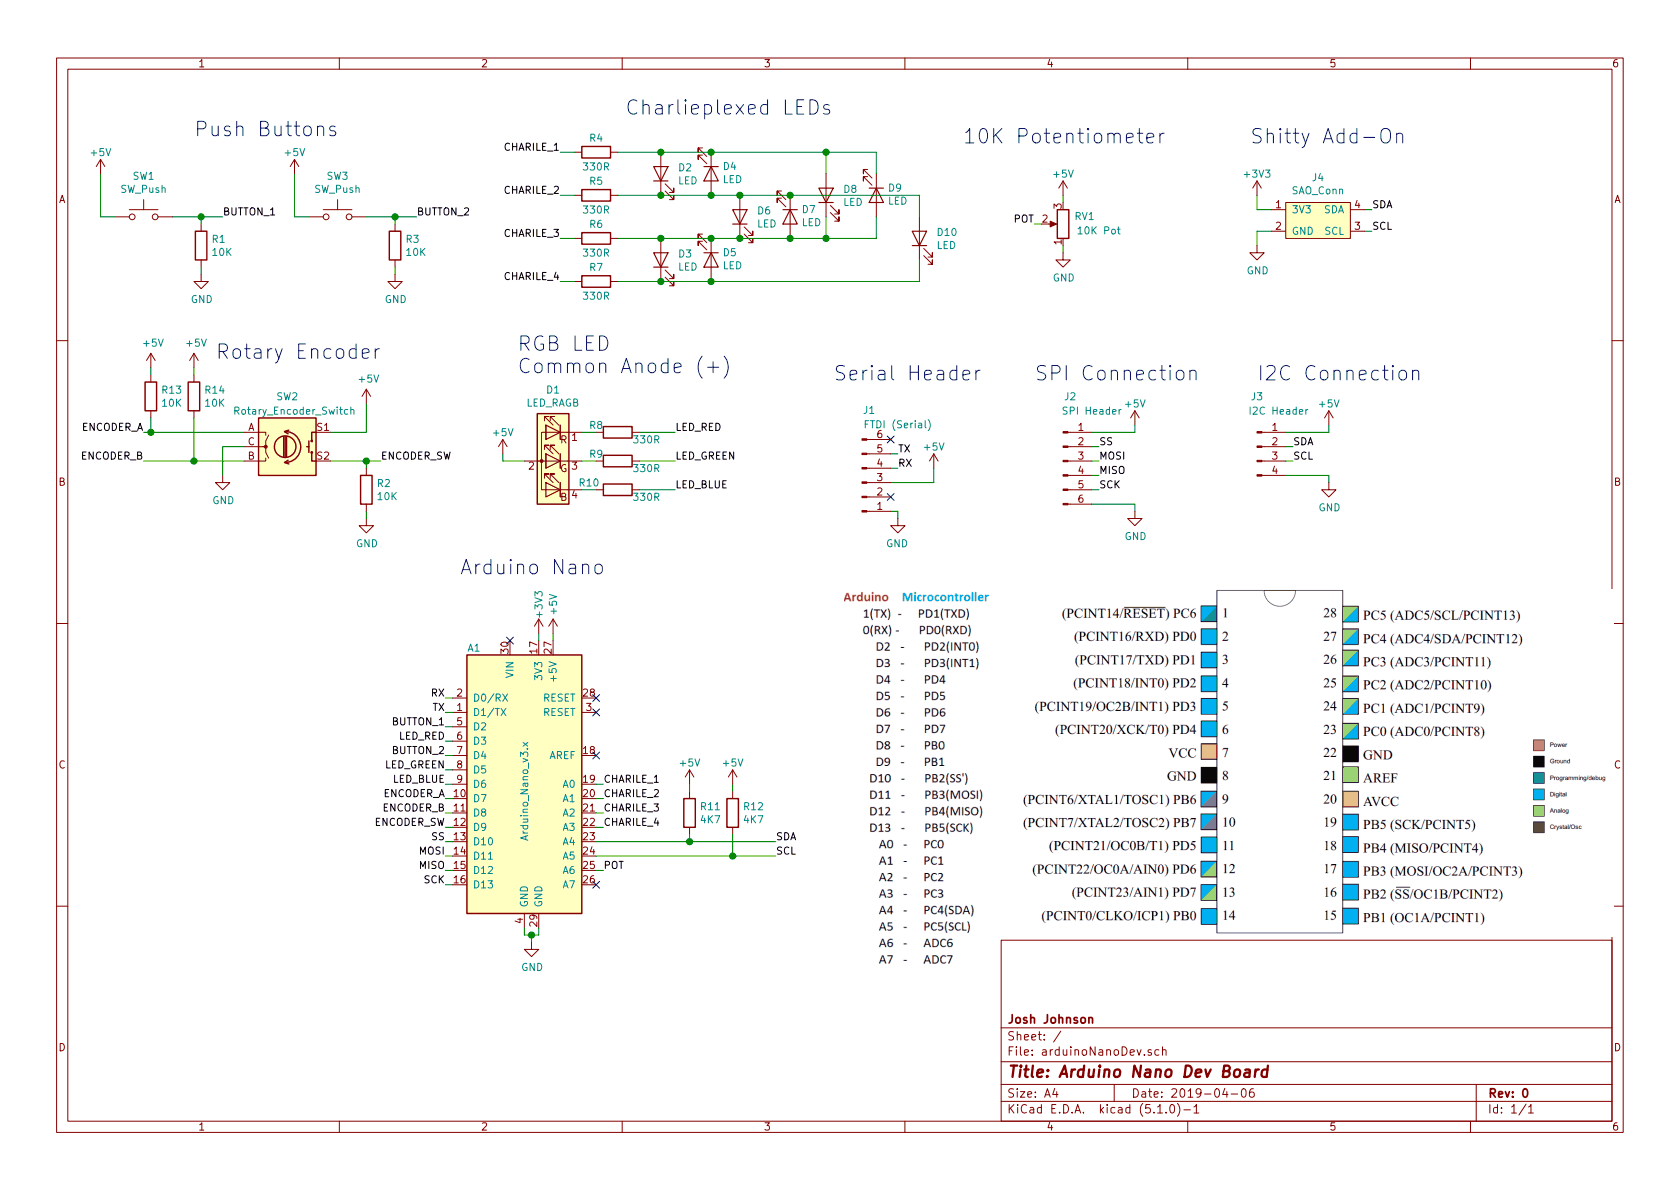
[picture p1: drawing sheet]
EESchema Schematic File Version 4
LIBS:arduinoNanoDev-cache
EELAYER 29 0
EELAYER END
$Descr A4 11693 8268
encoding utf-8
Sheet 1 1
Title "Arduino Nano Dev Board"
Date "2019-04-06"
Rev "0"
Comp "Josh Johnson"
Comment1 ""
Comment2 ""
Comment3 ""
Comment4 ""
$EndDescr
$Comp
L MCU_Module:Arduino_Nano_v3.x A1
U 1 1
P 3650 5450
F 0 "A1" H 3300 6400 50  0000 C CNN
F 1 "Arduino_Nano_v3.x" V 3650 5400 50  0000 C CNN
F 2 "Module:Arduino_Nano" H 3800 4500 50  0001 L CNN
F 3 "http://www.mouser.com/pdfdocs/Gravitech_Arduino_Nano3_0.pdf" H 3650 4450 50  0001 C CNN
	1    3650 5450
	1    0    0    -1  
$EndComp
$Comp
L Device:R_POT RV1
U 1 1
P 7400 1550
F 0 "RV1" H 7250 1500 50  0000 C CNN
F 1 "10K Pot" H 7150 1600 50  0000 C CNN
F 2 "uC101:PotentiometerAliExpress" H 7400 1550 50  0001 C CNN
F 3 "~" H 7400 1550 50  0001 C CNN
	1    7400 1550
	-1   0    0    1   
$EndComp
$Comp
L Switch:SW_Push SW3
U 1 1
P 2350 1500
F 0 "SW3" H 2350 1785 50  0000 C CNN
F 1 "SW_Push" H 2350 1694 50  0000 C CNN
F 2 "Button_Switch_THT:SW_PUSH_6mm_H4.3mm" H 2350 1700 50  0001 C CNN
F 3 "~" H 2350 1700 50  0001 C CNN
	1    2350 1500
	1    0    0    -1  
$EndComp
$Comp
L Switch:SW_Push SW1
U 1 1
P 1000 1500
F 0 "SW1" H 1000 1785 50  0000 C CNN
F 1 "SW_Push" H 1000 1694 50  0000 C CNN
F 2 "Button_Switch_THT:SW_PUSH_6mm_H4.3mm" H 1000 1700 50  0001 C CNN
F 3 "~" H 1000 1700 50  0001 C CNN
	1    1000 1500
	1    0    0    -1  
$EndComp
Wire Wire Line
	3650 6450 3650 6500
Wire Wire Line
	3650 6500 3700 6500
Wire Wire Line
	3750 6500 3750 6450
Wire Wire Line
	3700 6500 3700 6550
Connection ~ 3700 6500
Wire Wire Line
	3700 6500 3750 6500
$Comp
L power:GND #PWR010
U 1 1
P 3700 6550
F 0 "#PWR010" H 3700 6300 50  0001 C CNN
F 1 "GND" H 3705 6377 50  0000 C CNN
F 2 "" H 3700 6550 50  0001 C CNN
F 3 "" H 3700 6550 50  0001 C CNN
	1    3700 6550
	1    0    0    -1  
$EndComp
Text Label 3100 4950 2    50   ~ 0
TX
Text Label 3100 4850 2    50   ~ 0
RX
Wire Wire Line
	3100 4850 3150 4850
Wire Wire Line
	3100 4950 3150 4950
Text Label 5400 5850 0    50   ~ 0
SDA
Text Label 5400 5950 0    50   ~ 0
SCL
Wire Wire Line
	3150 5850 3100 5850
Wire Wire Line
	3150 6050 3100 6050
Wire Wire Line
	3150 6150 3100 6150
Text Label 3100 6150 2    50   ~ 0
SCK
Text Label 3100 6050 2    50   ~ 0
MISO
Text Label 3100 5850 2    50   ~ 0
SS
$Comp
L Device:LED_RAGB D1
U 1 1
P 3850 3200
F 0 "D1" H 3850 3697 50  0000 C CNN
F 1 "LED_RAGB" H 3850 3606 50  0000 C CNN
F 2 "LED_THT:LED_D5.0mm-4_RGB" H 3850 3150 50  0001 C CNN
F 3 "~" H 3850 3150 50  0001 C CNN
	1    3850 3200
	-1   0    0    -1  
$EndComp
$Comp
L Device:LED D2
U 1 1
P 4600 1200
F 0 "D2" V 4639 1083 50  0000 R CNN
F 1 "LED" V 4548 1083 50  0000 R CNN
F 2 "LED_THT:LED_D5.0mm" H 4600 1200 50  0001 C CNN
F 3 "~" H 4600 1200 50  0001 C CNN
	1    4600 1200
	0    -1   -1   0   
$EndComp
$Comp
L Device:LED D4
U 1 1
P 4950 1200
F 0 "D4" V 4897 1278 50  0000 L CNN
F 1 "LED" V 4988 1278 50  0000 L CNN
F 2 "LED_THT:LED_D5.0mm" H 4950 1200 50  0001 C CNN
F 3 "~" H 4950 1200 50  0001 C CNN
	1    4950 1200
	0    1    1    0   
$EndComp
Wire Wire Line
	3850 4450 3850 4400
Wire Wire Line
	3750 4450 3750 4400
$Comp
L power:+5V #PWR012
U 1 1
P 3850 4400
F 0 "#PWR012" H 3850 4250 50  0001 C CNN
F 1 "+5V" V 3850 4600 50  0000 C CNN
F 2 "" H 3850 4400 50  0001 C CNN
F 3 "" H 3850 4400 50  0001 C CNN
	1    3850 4400
	1    0    0    -1  
$EndComp
$Comp
L power:+5V #PWR015
U 1 1
P 7400 1350
F 0 "#PWR015" H 7400 1200 50  0001 C CNN
F 1 "+5V" H 7400 1500 50  0000 C CNN
F 2 "" H 7400 1350 50  0001 C CNN
F 3 "" H 7400 1350 50  0001 C CNN
	1    7400 1350
	1    0    0    -1  
$EndComp
Wire Wire Line
	7400 1350 7400 1400
Wire Wire Line
	7400 1700 7400 1750
$Comp
L power:GND #PWR016
U 1 1
P 7400 1750
F 0 "#PWR016" H 7400 1500 50  0001 C CNN
F 1 "GND" H 7405 1577 50  0000 C CNN
F 2 "" H 7400 1750 50  0001 C CNN
F 3 "" H 7400 1750 50  0001 C CNN
	1    7400 1750
	1    0    0    -1  
$EndComp
Text Label 3100 5950 2    50   ~ 0
MOSI
Text Label 3100 5350 2    50   ~ 0
LED_GREEN
Text Label 3100 5450 2    50   ~ 0
LED_BLUE
Wire Wire Line
	3100 5350 3150 5350
Wire Wire Line
	3100 5450 3150 5450
Text Label 4700 3000 0    50   ~ 0
LED_RED
Text Label 4700 3200 0    50   ~ 0
LED_GREEN
Text Label 4700 3400 0    50   ~ 0
LED_BLUE
$Comp
L Device:R R8
U 1 1
P 4300 3000
F 0 "R8" V 4250 2850 50  0000 C CNN
F 1 "330R" V 4350 3200 50  0000 C CNN
F 2 "Resistor_SMD:R_0805_2012Metric_Pad1.15x1.40mm_HandSolder" V 4230 3000 50  0001 C CNN
F 3 "~" H 4300 3000 50  0001 C CNN
	1    4300 3000
	0    1    1    0   
$EndComp
Wire Wire Line
	4450 3400 4700 3400
Wire Wire Line
	4450 3200 4700 3200
Wire Wire Line
	4450 3000 4700 3000
Wire Wire Line
	4050 3000 4150 3000
Wire Wire Line
	4050 3200 4150 3200
Wire Wire Line
	4050 3400 4150 3400
Wire Wire Line
	3650 3200 3500 3200
Wire Wire Line
	3500 3200 3500 3150
$Comp
L power:+5V #PWR08
U 1 1
P 3500 3150
F 0 "#PWR08" H 3500 3000 50  0001 C CNN
F 1 "+5V" H 3500 3300 50  0000 C CNN
F 2 "" H 3500 3150 50  0001 C CNN
F 3 "" H 3500 3150 50  0001 C CNN
	1    3500 3150
	1    0    0    -1  
$EndComp
$Comp
L Device:R R9
U 1 1
P 4300 3200
F 0 "R9" V 4250 3050 50  0000 C CNN
F 1 "330R" V 4350 3400 50  0000 C CNN
F 2 "Resistor_SMD:R_0805_2012Metric_Pad1.15x1.40mm_HandSolder" V 4230 3200 50  0001 C CNN
F 3 "~" H 4300 3200 50  0001 C CNN
	1    4300 3200
	0    1    1    0   
$EndComp
$Comp
L Device:R R10
U 1 1
P 4300 3400
F 0 "R10" V 4250 3200 50  0000 C CNN
F 1 "330R" V 4350 3600 50  0000 C CNN
F 2 "Resistor_SMD:R_0805_2012Metric_Pad1.15x1.40mm_HandSolder" V 4230 3400 50  0001 C CNN
F 3 "~" H 4300 3400 50  0001 C CNN
	1    4300 3400
	0    1    1    0   
$EndComp
Wire Wire Line
	4150 5550 4200 5550
Wire Wire Line
	4150 5650 4200 5650
Wire Wire Line
	4150 5750 4200 5750
Text Label 4200 5450 0    50   ~ 0
CHARILE_1
Text Label 4200 5550 0    50   ~ 0
CHARILE_2
Text Label 4200 5650 0    50   ~ 0
CHARILE_3
Text Label 4200 5750 0    50   ~ 0
CHARILE_4
$Comp
L Device:LED D6
U 1 1
P 5150 1500
F 0 "D6" V 5189 1383 50  0000 R CNN
F 1 "LED" V 5098 1383 50  0000 R CNN
F 2 "LED_THT:LED_D5.0mm" H 5150 1500 50  0001 C CNN
F 3 "~" H 5150 1500 50  0001 C CNN
	1    5150 1500
	0    -1   -1   0   
$EndComp
$Comp
L Device:LED D7
U 1 1
P 5500 1500
F 0 "D7" V 5447 1578 50  0000 L CNN
F 1 "LED" V 5538 1578 50  0000 L CNN
F 2 "LED_THT:LED_D5.0mm" H 5500 1500 50  0001 C CNN
F 3 "~" H 5500 1500 50  0001 C CNN
	1    5500 1500
	0    1    1    0   
$EndComp
$Comp
L Device:LED D3
U 1 1
P 4600 1800
F 0 "D3" V 4639 1683 50  0000 R CNN
F 1 "LED" V 4548 1683 50  0000 R CNN
F 2 "LED_THT:LED_D5.0mm" H 4600 1800 50  0001 C CNN
F 3 "~" H 4600 1800 50  0001 C CNN
	1    4600 1800
	0    -1   -1   0   
$EndComp
$Comp
L Device:LED D5
U 1 1
P 4950 1800
F 0 "D5" V 4897 1878 50  0000 L CNN
F 1 "LED" V 4988 1878 50  0000 L CNN
F 2 "LED_THT:LED_D5.0mm" H 4950 1800 50  0001 C CNN
F 3 "~" H 4950 1800 50  0001 C CNN
	1    4950 1800
	0    1    1    0   
$EndComp
Wire Wire Line
	4300 1050 4600 1050
Connection ~ 4600 1050
Wire Wire Line
	4600 1050 4950 1050
Connection ~ 4950 1050
Wire Wire Line
	4950 1050 5750 1050
Wire Wire Line
	4300 1350 4600 1350
Connection ~ 4600 1350
Wire Wire Line
	4600 1350 4950 1350
Connection ~ 4950 1350
Wire Wire Line
	4950 1350 5150 1350
Connection ~ 5150 1350
Wire Wire Line
	5150 1350 5500 1350
Connection ~ 5150 1650
Wire Wire Line
	5150 1650 4950 1650
Connection ~ 5500 1650
Wire Wire Line
	5500 1650 5150 1650
Connection ~ 4600 1650
Wire Wire Line
	4600 1650 4300 1650
Connection ~ 4600 1950
Wire Wire Line
	4600 1950 4300 1950
Connection ~ 4950 1650
Wire Wire Line
	4950 1650 4600 1650
Wire Wire Line
	4950 1950 4600 1950
Wire Wire Line
	5500 1650 5750 1650
$Comp
L Device:LED D8
U 1 1
P 5750 1350
F 0 "D8" V 5789 1233 50  0000 R CNN
F 1 "LED" V 5698 1233 50  0000 R CNN
F 2 "LED_THT:LED_D5.0mm" H 5750 1350 50  0001 C CNN
F 3 "~" H 5750 1350 50  0001 C CNN
	1    5750 1350
	0    -1   -1   0   
$EndComp
$Comp
L Device:LED D9
U 1 1
P 6100 1350
F 0 "D9" V 6047 1428 50  0000 L CNN
F 1 "LED" V 6138 1428 50  0000 L CNN
F 2 "LED_THT:LED_D5.0mm" H 6100 1350 50  0001 C CNN
F 3 "~" H 6100 1350 50  0001 C CNN
	1    6100 1350
	0    1    1    0   
$EndComp
Wire Wire Line
	5750 1200 5750 1050
Connection ~ 5750 1050
Wire Wire Line
	5750 1050 6100 1050
Wire Wire Line
	6100 1200 6100 1050
Wire Wire Line
	6100 1500 6100 1650
Wire Wire Line
	5750 1500 5750 1650
Connection ~ 5750 1650
Wire Wire Line
	5750 1650 6100 1650
$Comp
L Device:LED D10
U 1 1
P 6400 1650
F 0 "D10" V 6439 1533 50  0000 R CNN
F 1 "LED" V 6348 1533 50  0000 R CNN
F 2 "LED_THT:LED_D5.0mm" H 6400 1650 50  0001 C CNN
F 3 "~" H 6400 1650 50  0001 C CNN
	1    6400 1650
	0    -1   -1   0   
$EndComp
Wire Wire Line
	6400 1500 6400 1350
Wire Wire Line
	6400 1800 6400 1950
Wire Wire Line
	5500 1350 6400 1350
Connection ~ 5500 1350
Wire Wire Line
	4950 1950 6400 1950
Connection ~ 4950 1950
$Comp
L Device:R R4
U 1 1
P 4150 1050
F 0 "R4" V 4050 1050 50  0000 C CNN
F 1 "330R" V 4250 1050 50  0000 C CNN
F 2 "Resistor_SMD:R_0805_2012Metric_Pad1.15x1.40mm_HandSolder" V 4080 1050 50  0001 C CNN
F 3 "~" H 4150 1050 50  0001 C CNN
	1    4150 1050
	0    1    1    0   
$EndComp
$Comp
L Device:R R5
U 1 1
P 4150 1350
F 0 "R5" V 4050 1350 50  0000 C CNN
F 1 "330R" V 4250 1350 50  0000 C CNN
F 2 "Resistor_SMD:R_0805_2012Metric_Pad1.15x1.40mm_HandSolder" V 4080 1350 50  0001 C CNN
F 3 "~" H 4150 1350 50  0001 C CNN
	1    4150 1350
	0    1    1    0   
$EndComp
$Comp
L Device:R R6
U 1 1
P 4150 1650
F 0 "R6" V 4050 1650 50  0000 C CNN
F 1 "330R" V 4250 1650 50  0000 C CNN
F 2 "Resistor_SMD:R_0805_2012Metric_Pad1.15x1.40mm_HandSolder" V 4080 1650 50  0001 C CNN
F 3 "~" H 4150 1650 50  0001 C CNN
	1    4150 1650
	0    1    1    0   
$EndComp
$Comp
L Device:R R7
U 1 1
P 4150 1950
F 0 "R7" V 4050 1950 50  0000 C CNN
F 1 "330R" V 4250 1950 50  0000 C CNN
F 2 "Resistor_SMD:R_0805_2012Metric_Pad1.15x1.40mm_HandSolder" V 4080 1950 50  0001 C CNN
F 3 "~" H 4150 1950 50  0001 C CNN
	1    4150 1950
	0    1    1    0   
$EndComp
Text Label 3900 1950 2    50   ~ 0
CHARILE_4
Text Label 3900 1650 2    50   ~ 0
CHARILE_3
Text Label 3900 1350 2    50   ~ 0
CHARILE_2
Text Label 3900 1050 2    50   ~ 0
CHARILE_1
Wire Wire Line
	3900 1050 4000 1050
Wire Wire Line
	3900 1350 4000 1350
Wire Wire Line
	3900 1650 4000 1650
Wire Wire Line
	3900 1950 4000 1950
Wire Wire Line
	3100 5950 3150 5950
Wire Wire Line
	3150 5050 3100 5050
Text Label 3100 5050 2    50   ~ 0
BUTTON_1
Text Label 3100 5250 2    50   ~ 0
BUTTON_2
Wire Wire Line
	4150 5450 4200 5450
Wire Wire Line
	3100 5250 3150 5250
Wire Wire Line
	3150 5150 3100 5150
Text Label 3100 5150 2    50   ~ 0
LED_RED
Text Label 3100 5550 2    50   ~ 0
ENCODER_A
Text Label 3100 5650 2    50   ~ 0
ENCODER_B
Text Label 3100 5750 2    50   ~ 0
ENCODER_SW
Wire Wire Line
	3100 5750 3150 5750
Wire Wire Line
	3100 5650 3150 5650
Wire Wire Line
	3100 5550 3150 5550
NoConn ~ 4150 5250
NoConn ~ 4150 4950
NoConn ~ 4150 4850
NoConn ~ 4150 6150
Wire Wire Line
	4150 6050 4200 6050
Text Label 4200 6050 0    50   ~ 0
POT
Wire Wire Line
	7250 1550 7200 1550
Text Label 7200 1550 2    50   ~ 0
POT
$Comp
L power:+3V3 #PWR011
U 1 1
P 3750 4400
F 0 "#PWR011" H 3750 4250 50  0001 C CNN
F 1 "+3V3" V 3750 4600 50  0000 C CNN
F 2 "" H 3750 4400 50  0001 C CNN
F 3 "" H 3750 4400 50  0001 C CNN
	1    3750 4400
	1    0    0    -1  
$EndComp
Wire Wire Line
	2150 1500 2050 1500
Wire Wire Line
	700  1500 800  1500
Wire Wire Line
	700  1500 700  1200
$Comp
L power:+5V #PWR01
U 1 1
P 700 1200
F 0 "#PWR01" H 700 1050 50  0001 C CNN
F 1 "+5V" H 700 1350 50  0000 C CNN
F 2 "" H 700 1200 50  0001 C CNN
F 3 "" H 700 1200 50  0001 C CNN
	1    700  1200
	1    0    0    -1  
$EndComp
Wire Wire Line
	1200 1500 1400 1500
Wire Wire Line
	2550 1500 2750 1500
$Comp
L Device:R R1
U 1 1
P 1400 1700
F 0 "R1" H 1470 1746 50  0000 L CNN
F 1 "10K" H 1470 1655 50  0000 L CNN
F 2 "Resistor_SMD:R_0805_2012Metric_Pad1.15x1.40mm_HandSolder" V 1330 1700 50  0001 C CNN
F 3 "~" H 1400 1700 50  0001 C CNN
	1    1400 1700
	1    0    0    -1  
$EndComp
Wire Wire Line
	1400 1850 1400 1900
$Comp
L power:GND #PWR03
U 1 1
P 1400 1900
F 0 "#PWR03" H 1400 1650 50  0001 C CNN
F 1 "GND" H 1405 1727 50  0000 C CNN
F 2 "" H 1400 1900 50  0001 C CNN
F 3 "" H 1400 1900 50  0001 C CNN
	1    1400 1900
	1    0    0    -1  
$EndComp
Wire Wire Line
	2050 1500 2050 1200
$Comp
L power:+5V #PWR04
U 1 1
P 2050 1200
F 0 "#PWR04" H 2050 1050 50  0001 C CNN
F 1 "+5V" H 2050 1350 50  0000 C CNN
F 2 "" H 2050 1200 50  0001 C CNN
F 3 "" H 2050 1200 50  0001 C CNN
	1    2050 1200
	1    0    0    -1  
$EndComp
Wire Wire Line
	1400 1500 1400 1550
$Comp
L Device:R R3
U 1 1
P 2750 1700
F 0 "R3" H 2820 1746 50  0000 L CNN
F 1 "10K" H 2820 1655 50  0000 L CNN
F 2 "Resistor_SMD:R_0805_2012Metric_Pad1.15x1.40mm_HandSolder" V 2680 1700 50  0001 C CNN
F 3 "~" H 2750 1700 50  0001 C CNN
	1    2750 1700
	1    0    0    -1  
$EndComp
Wire Wire Line
	2750 1850 2750 1900
$Comp
L power:GND #PWR07
U 1 1
P 2750 1900
F 0 "#PWR07" H 2750 1650 50  0001 C CNN
F 1 "GND" H 2755 1727 50  0000 C CNN
F 2 "" H 2750 1900 50  0001 C CNN
F 3 "" H 2750 1900 50  0001 C CNN
	1    2750 1900
	1    0    0    -1  
$EndComp
Wire Wire Line
	2750 1500 2750 1550
Wire Wire Line
	2750 1500 2900 1500
Connection ~ 2750 1500
Wire Wire Line
	1400 1500 1550 1500
Connection ~ 1400 1500
Text Label 1550 1500 0    50   ~ 0
BUTTON_1
Text Label 2900 1500 0    50   ~ 0
BUTTON_2
Text Notes 3200 4000 0    100  ~ 0
Arduino Nano
Text Notes 1350 950  0    100  ~ 0
Push Buttons
Text Notes 1500 2500 0    100  ~ 0
Rotary Encoder
Text Label 2650 3200 0    50   ~ 0
ENCODER_SW
$Comp
L power:GND #PWR06
U 1 1
P 2550 3600
F 0 "#PWR06" H 2550 3350 50  0001 C CNN
F 1 "GND" H 2555 3427 50  0000 C CNN
F 2 "" H 2550 3600 50  0001 C CNN
F 3 "" H 2550 3600 50  0001 C CNN
	1    2550 3600
	1    0    0    -1  
$EndComp
Wire Wire Line
	2550 3550 2550 3600
Wire Wire Line
	2550 3200 2650 3200
Connection ~ 2550 3200
Wire Wire Line
	2550 3250 2550 3200
Wire Wire Line
	2300 3200 2550 3200
$Comp
L Device:R R2
U 1 1
P 2550 3400
F 0 "R2" H 2620 3446 50  0000 L CNN
F 1 "10K" H 2620 3355 50  0000 L CNN
F 2 "Resistor_SMD:R_0805_2012Metric_Pad1.15x1.40mm_HandSolder" V 2480 3400 50  0001 C CNN
F 3 "~" H 2550 3400 50  0001 C CNN
	1    2550 3400
	1    0    0    -1  
$EndComp
$Comp
L power:+5V #PWR05
U 1 1
P 2550 2800
F 0 "#PWR05" H 2550 2650 50  0001 C CNN
F 1 "+5V" H 2565 2973 50  0000 C CNN
F 2 "" H 2550 2800 50  0001 C CNN
F 3 "" H 2550 2800 50  0001 C CNN
	1    2550 2800
	1    0    0    -1  
$EndComp
Wire Wire Line
	2550 3000 2550 2800
Wire Wire Line
	2300 3000 2550 3000
$Comp
L power:GND #PWR02
U 1 1
P 1550 3300
F 0 "#PWR02" H 1550 3050 50  0001 C CNN
F 1 "GND" H 1555 3127 50  0000 C CNN
F 2 "" H 1550 3300 50  0001 C CNN
F 3 "" H 1550 3300 50  0001 C CNN
	1    1550 3300
	1    0    0    -1  
$EndComp
Text Label 1000 3200 2    50   ~ 0
ENCODER_B
Text Label 1000 3000 2    50   ~ 0
ENCODER_A
Wire Wire Line
	1700 3000 1050 3000
$Comp
L Device:Rotary_Encoder_Switch SW2
U 1 1
P 2000 3100
F 0 "SW2" H 2000 3450 50  0000 C CNN
F 1 "Rotary_Encoder_Switch" H 2050 3350 50  0000 C CNN
F 2 "Rotary_Encoder:RotaryEncoder_Alps_EC11E-Switch_Vertical_H20mm_CircularMountingHoles" H 1850 3260 50  0001 C CNN
F 3 "~" H 2000 3360 50  0001 C CNN
	1    2000 3100
	1    0    0    -1  
$EndComp
Text Notes 6700 1000 0    100  ~ 0
10K Potentiometer
Text Notes 3600 2600 0    100  ~ 0
RGB LED\nCommon Anode (+)\n
Text Notes 4350 800  0    100  ~ 0
Charlieplexed LEDs
NoConn ~ 6200 3450
NoConn ~ 6200 3050
Wire Wire Line
	6200 3250 6250 3250
Wire Wire Line
	6200 3150 6250 3150
Text Label 6250 3250 0    50   ~ 0
RX
Text Label 6250 3150 0    50   ~ 0
TX
$Comp
L power:+5V #PWR014
U 1 1
P 6500 3250
F 0 "#PWR014" H 6500 3100 50  0001 C CNN
F 1 "+5V" H 6500 3400 50  0000 C CNN
F 2 "" H 6500 3250 50  0001 C CNN
F 3 "" H 6500 3250 50  0001 C CNN
	1    6500 3250
	-1   0    0    -1  
$EndComp
Wire Wire Line
	6200 3350 6500 3350
$Comp
L power:GND #PWR013
U 1 1
P 6250 3600
F 0 "#PWR013" H 6250 3350 50  0001 C CNN
F 1 "GND" H 6255 3427 50  0000 C CNN
F 2 "" H 6250 3600 50  0001 C CNN
F 3 "" H 6250 3600 50  0001 C CNN
	1    6250 3600
	-1   0    0    -1  
$EndComp
Wire Wire Line
	6200 3550 6250 3550
Text Notes 5800 2650 0    100  ~ 0
Serial Header
$Comp
L Connector:Conn_01x06_Male J2
U 1 1
P 7400 3200
F 0 "J2" H 7450 3650 50  0000 C CNN
F 1 "SPI Header" H 7600 3550 50  0000 C CNN
F 2 "Connector_PinHeader_2.54mm:PinHeader_1x06_P2.54mm_Vertical" H 7400 3200 50  0001 C CNN
F 3 "~" H 7400 3200 50  0001 C CNN
	1    7400 3200
	1    0    0    -1  
$EndComp
Wire Wire Line
	7600 3100 7650 3100
Wire Wire Line
	7600 3300 7650 3300
Wire Wire Line
	7600 3400 7650 3400
Text Label 7650 3400 0    50   ~ 0
SCK
Text Label 7650 3300 0    50   ~ 0
MISO
Text Label 7650 3100 0    50   ~ 0
SS
Text Label 7650 3200 0    50   ~ 0
MOSI
Wire Wire Line
	7650 3200 7600 3200
$Comp
L power:+5V #PWR017
U 1 1
P 7900 2950
F 0 "#PWR017" H 7900 2800 50  0001 C CNN
F 1 "+5V" H 7900 3100 50  0000 C CNN
F 2 "" H 7900 2950 50  0001 C CNN
F 3 "" H 7900 2950 50  0001 C CNN
	1    7900 2950
	1    0    0    -1  
$EndComp
Wire Wire Line
	7900 3000 7900 2950
Wire Wire Line
	7600 3000 7900 3000
Wire Wire Line
	7900 3500 7900 3550
Wire Wire Line
	7600 3500 7900 3500
$Comp
L power:GND #PWR018
U 1 1
P 7900 3550
F 0 "#PWR018" H 7900 3300 50  0001 C CNN
F 1 "GND" H 7905 3377 50  0000 C CNN
F 2 "" H 7900 3550 50  0001 C CNN
F 3 "" H 7900 3550 50  0001 C CNN
	1    7900 3550
	1    0    0    -1  
$EndComp
Wire Wire Line
	6500 3350 6500 3250
$Comp
L Connector:Conn_01x06_Male J1
U 1 1
P 6000 3350
F 0 "J1" H 6050 2850 50  0000 C CNN
F 1 "FTDI (Serial)" H 6250 2950 50  0000 C CNN
F 2 "Connector_PinHeader_2.54mm:PinHeader_1x06_P2.54mm_Vertical" H 6000 3350 50  0001 C CNN
F 3 "~" H 6000 3350 50  0001 C CNN
	1    6000 3350
	1    0    0    1   
$EndComp
Wire Wire Line
	6250 3550 6250 3600
Text Notes 7200 2650 0    100  ~ 0
SPI Connection
Text Notes 8700 1000 0    100  ~ 0
Shitty Add-On
Wire Wire Line
	8850 1450 8750 1450
Wire Wire Line
	8750 1450 8750 1350
Wire Wire Line
	8850 1600 8750 1600
Wire Wire Line
	8750 1600 8750 1700
Wire Wire Line
	9500 1450 9550 1450
Wire Wire Line
	9500 1600 9550 1600
$Comp
L power:GND #PWR020
U 1 1
P 8750 1700
F 0 "#PWR020" H 8750 1450 50  0001 C CNN
F 1 "GND" H 8755 1527 50  0000 C CNN
F 2 "" H 8750 1700 50  0001 C CNN
F 3 "" H 8750 1700 50  0001 C CNN
	1    8750 1700
	1    0    0    -1  
$EndComp
Text Label 9550 1450 0    50   ~ 0
SDA
Text Label 9550 1600 0    50   ~ 0
SCL
Text Notes 8750 2650 0    100  ~ 0
I2C Connection
$Comp
L Connector:Conn_01x04_Male J3
U 1 1
P 8750 3100
F 0 "J3" H 8750 3450 50  0000 C CNN
F 1 "I2C Header" H 8900 3350 50  0000 C CNN
F 2 "Connector_PinHeader_2.54mm:PinHeader_1x04_P2.54mm_Vertical" H 8750 3100 50  0001 C CNN
F 3 "~" H 8750 3100 50  0001 C CNN
	1    8750 3100
	1    0    0    -1  
$EndComp
$Comp
L power:+5V #PWR021
U 1 1
P 9250 2950
F 0 "#PWR021" H 9250 2800 50  0001 C CNN
F 1 "+5V" H 9250 3100 50  0000 C CNN
F 2 "" H 9250 2950 50  0001 C CNN
F 3 "" H 9250 2950 50  0001 C CNN
	1    9250 2950
	1    0    0    -1  
$EndComp
Wire Wire Line
	9250 3000 9250 2950
Wire Wire Line
	8950 3000 9250 3000
Wire Wire Line
	9250 3300 9250 3350
Wire Wire Line
	8950 3300 9250 3300
$Comp
L power:GND #PWR022
U 1 1
P 9250 3350
F 0 "#PWR022" H 9250 3100 50  0001 C CNN
F 1 "GND" H 9255 3177 50  0000 C CNN
F 2 "" H 9250 3350 50  0001 C CNN
F 3 "" H 9250 3350 50  0001 C CNN
	1    9250 3350
	1    0    0    -1  
$EndComp
Text Label 9000 3100 0    50   ~ 0
SDA
Text Label 9000 3200 0    50   ~ 0
SCL
Wire Wire Line
	8950 3100 9000 3100
Wire Wire Line
	8950 3200 9000 3200
NoConn ~ 3550 4450
$Comp
L uC101:SAO_Conn J4
U 1 1
P 9200 1550
F 0 "J4" H 9175 1875 50  0000 C CNN
F 1 "SAO_Conn" H 9175 1784 50  0000 C CNN
F 2 "uC101:SAO" H 9200 1750 50  0001 C CNN
F 3 "" H 9200 1750 50  0001 C CNN
	1    9200 1550
	1    0    0    -1  
$EndComp
$Comp
L Device:R R12
U 1 1
P 5100 5650
F 0 "R12" H 5170 5696 50  0000 L CNN
F 1 "4K7" H 5170 5605 50  0000 L CNN
F 2 "Resistor_SMD:R_0805_2012Metric_Pad1.15x1.40mm_HandSolder" V 5030 5650 50  0001 C CNN
F 3 "~" H 5100 5650 50  0001 C CNN
	1    5100 5650
	1    0    0    -1  
$EndComp
$Comp
L Device:R R11
U 1 1
P 4800 5650
F 0 "R11" H 4870 5696 50  0000 L CNN
F 1 "4K7" H 4870 5605 50  0000 L CNN
F 2 "Resistor_SMD:R_0805_2012Metric_Pad1.15x1.40mm_HandSolder" V 4730 5650 50  0001 C CNN
F 3 "~" H 4800 5650 50  0001 C CNN
	1    4800 5650
	1    0    0    -1  
$EndComp
Wire Wire Line
	4150 5850 4800 5850
Wire Wire Line
	4150 5950 5100 5950
Wire Wire Line
	4800 5800 4800 5850
Connection ~ 4800 5850
Wire Wire Line
	4800 5850 5400 5850
Wire Wire Line
	5100 5800 5100 5950
Connection ~ 5100 5950
Wire Wire Line
	4800 5500 4800 5450
Wire Wire Line
	5100 5500 5100 5450
$Comp
L power:+5V #PWR09
U 1 1
P 4800 5450
F 0 "#PWR09" H 4800 5300 50  0001 C CNN
F 1 "+5V" H 4800 5600 50  0000 C CNN
F 2 "" H 4800 5450 50  0001 C CNN
F 3 "" H 4800 5450 50  0001 C CNN
	1    4800 5450
	1    0    0    -1  
$EndComp
$Comp
L power:+5V #PWR023
U 1 1
P 5100 5450
F 0 "#PWR023" H 5100 5300 50  0001 C CNN
F 1 "+5V" H 5100 5600 50  0000 C CNN
F 2 "" H 5100 5450 50  0001 C CNN
F 3 "" H 5100 5450 50  0001 C CNN
	1    5100 5450
	1    0    0    -1  
$EndComp
Wire Wire Line
	5100 5950 5400 5950
Wire Wire Line
	1000 3200 1350 3200
Wire Wire Line
	1550 3100 1550 3300
Wire Wire Line
	1550 3100 1700 3100
$Comp
L Device:R R13
U 1 1
P 1050 2750
F 0 "R13" H 1120 2796 50  0000 L CNN
F 1 "10K" H 1120 2705 50  0000 L CNN
F 2 "Resistor_SMD:R_0805_2012Metric_Pad1.15x1.40mm_HandSolder" V 980 2750 50  0001 C CNN
F 3 "~" H 1050 2750 50  0001 C CNN
	1    1050 2750
	1    0    0    -1  
$EndComp
$Comp
L Device:R R14
U 1 1
P 1350 2750
F 0 "R14" H 1420 2796 50  0000 L CNN
F 1 "10K" H 1420 2705 50  0000 L CNN
F 2 "Resistor_SMD:R_0805_2012Metric_Pad1.15x1.40mm_HandSolder" V 1280 2750 50  0001 C CNN
F 3 "~" H 1350 2750 50  0001 C CNN
	1    1350 2750
	1    0    0    -1  
$EndComp
Wire Wire Line
	1050 2900 1050 3000
Connection ~ 1050 3000
Wire Wire Line
	1050 3000 1000 3000
Wire Wire Line
	1350 2900 1350 3200
Connection ~ 1350 3200
Wire Wire Line
	1350 3200 1700 3200
$Comp
L power:+5V #PWR025
U 1 1
P 1350 2550
F 0 "#PWR025" H 1350 2400 50  0001 C CNN
F 1 "+5V" H 1365 2723 50  0000 C CNN
F 2 "" H 1350 2550 50  0001 C CNN
F 3 "" H 1350 2550 50  0001 C CNN
	1    1350 2550
	1    0    0    -1  
$EndComp
$Comp
L power:+5V #PWR024
U 1 1
P 1050 2550
F 0 "#PWR024" H 1050 2400 50  0001 C CNN
F 1 "+5V" H 1065 2723 50  0000 C CNN
F 2 "" H 1050 2550 50  0001 C CNN
F 3 "" H 1050 2550 50  0001 C CNN
	1    1050 2550
	1    0    0    -1  
$EndComp
Wire Wire Line
	1050 2550 1050 2600
Wire Wire Line
	1350 2550 1350 2600
$Comp
L power:+3V3 #PWR?
U 1 1
P 8750 1350
F 0 "#PWR?" H 8750 1200 50  0001 C CNN
F 1 "+3V3" H 8750 1500 50  0000 C CNN
F 2 "" H 8750 1350 50  0001 C CNN
F 3 "" H 8750 1350 50  0001 C CNN
	1    8750 1350
	1    0    0    -1  
$EndComp
$EndSCHEMATC
